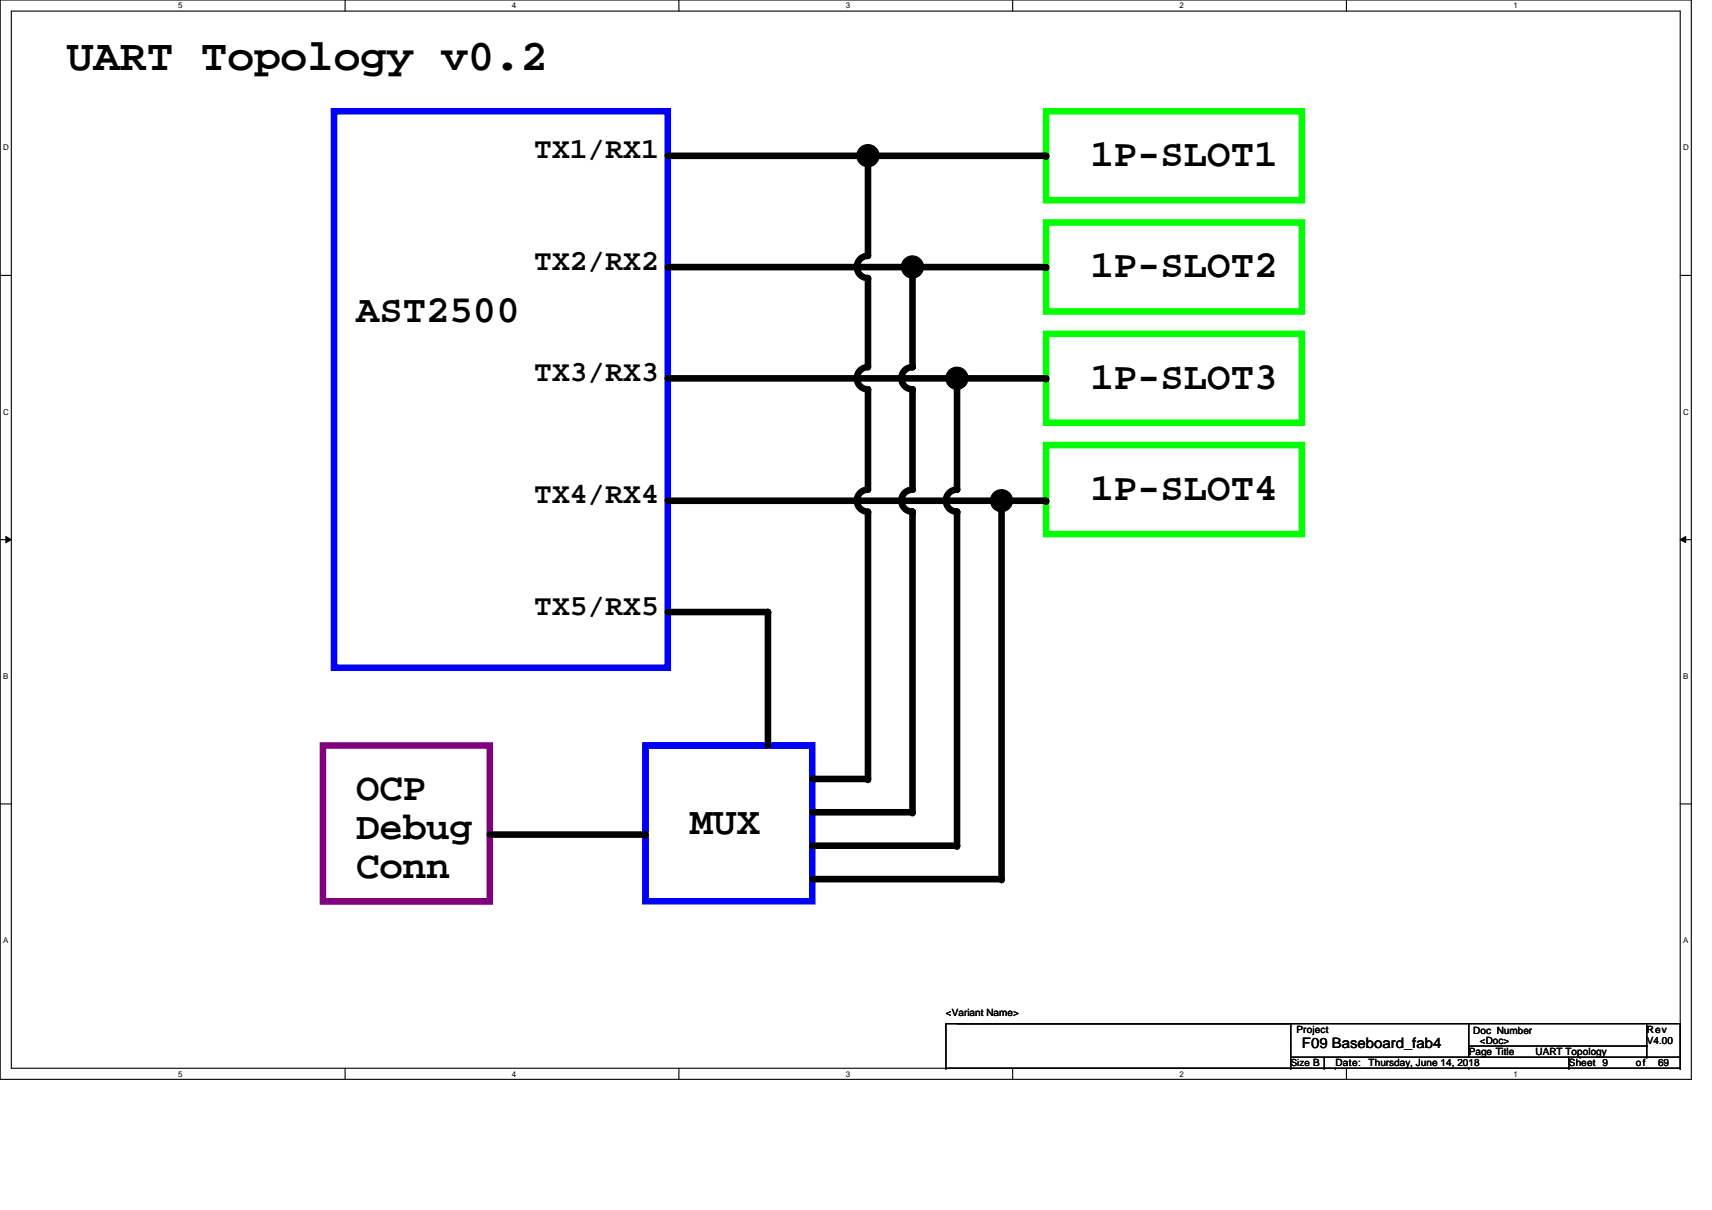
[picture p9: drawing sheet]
<svg xmlns="http://www.w3.org/2000/svg" width="297mm" height="210mm" viewBox="0 0 297 210" stroke-linecap="round" stroke-linejoin="round" font-family="sans-serif">
<path d="M0 0h293.5v187.2h-293.5zM2 1.9h289.5v183.4h-289.5z" fill="none" stroke="#000" stroke-width=".19"/>
<g fill="#fff">
<path d="M30.9 .2h.8v1.6h-.8z"/>
<path d="M30.9 185.5h.8v1.6h-.8z"/>
</g>
<path d="M59.9 0v1.9M59.9 185.3v1.9" fill="none" stroke="#000" stroke-width=".19"/>
<g fill="#fff">
<path d="M88.8 .2h.8v1.6h-.8z"/>
<path d="M88.8 185.5h.8v1.6h-.8z"/>
</g>
<path d="M117.8 0v1.9M117.8 185.3v1.9" fill="none" stroke="#000" stroke-width=".19"/>
<g fill="#fff">
<path d="M146.7 .2h.8v1.6h-.8z"/>
<path d="M146.7 185.5h.8v1.6h-.8z"/>
</g>
<path d="M175.7 0v1.9M175.7 185.3v1.9" fill="none" stroke="#000" stroke-width=".19"/>
<g fill="#fff">
<path d="M204.7 .2h.7v1.6h-.7z"/>
<path d="M204.7 185.5h.7v1.6h-.7z"/>
</g>
<path d="M233.6 0v1.9M233.6 185.3v1.9" fill="none" stroke="#000" stroke-width=".19"/>
<g fill="#fff">
<path d="M262.6 .2h.7v1.6h-.7z"/>
<path d="M262.6 185.5h.7v1.6h-.7z"/>
<path d="M.5 24.8h1v1.6h-1z"/>
<path d="M292 24.8h1v1.6h-1z"/>
<path d="M.5 70.7h1v1.5h-1z"/>
<path d="M292 70.7h1v1.5h-1z"/>
</g>
<path d="M0 47.8h2M291.5 47.8h2" fill="none" stroke="#000" stroke-width=".19"/>
<g fill="#fff">
<path d="M.5 116.5h.9v1.6h-.9z"/>
<path d="M292 116.5h.9v1.6h-.9z"/>
</g>
<path d="M0 93.6h2M291.5 93.6h2" fill="none" stroke="#000" stroke-width=".19"/>
<path d="M1 93.1l1 .5-1 .5zM291.5 93.6l1-.5v1z" fill="#000"/>
<path d="M1 93.1l1 .5-1 .5zM291.5 93.6l1-.5v1z" fill="none" stroke="#000" stroke-width=".17"/>
<g fill="#fff">
<path d="M.5 162.4h.9v1.5h-.9z"/>
<path d="M292 162.4h.9v1.5h-.9z"/>
</g>
<g fill="none" stroke="#000" stroke-width=".19">
<path d="M0 139.5h2M291.5 139.5h2M164.1 177.6h.1M164.1 177.6h127.4M164.1 177.6v7.7M224 177.6h.1M224 177.6v7.7M254.8 177.6h.1M254.8 177.6v5.8M285.7 177.6v5.8M291.5 177.6h.1M291.5 177.6v7.7"/>
<path d="M164.1 185.3h.1M164.1 185.3h127.4M224 185.3h.1M224 183.4h67.5M229.8 185.3h.1M229.8 183.4v1.9M231.7 185.3h.1M254.8 185.3h.1M254.8 181.5h30.9M272.2 185.3h.1M272.2 183.4v1.9M274.1 183.4h.1"/>
<path d="M285.7 181.5h.1M285.7 183.4h.1M291.5 185.3h.1M291.5 183.4h.1"/>
<circle cx="150.6" cy="27" r="1.93"/>
<circle cx="158.3" cy="46.3" r="1.92"/>
<circle cx="166" cy="65.6" r="1.92"/>
<circle cx="173.8" cy="86.9" r="1.92"/>
</g>
<path d="M58 19.3h57.9v96.5h-57.9zM112 129.3h28.9v27.1h-28.9z" fill="none" stroke="#00f" stroke-width="1.1"/>
<path d="M181.5 19.3h44.4v15.4h-44.4zM181.5 38.6h44.4v15.4h-44.4zM181.5 57.9h44.4v15.4h-44.4zM181.5 77.2h44.4v15.4h-44.4z" fill="none" stroke="#0f0" stroke-width="1.1"/>
<g fill="none" stroke="#000" stroke-width="1.1">
<path d="M115.9 27h65.6M150.6 27v17.4a1.93 1.93 0 0 0-1.9 1.9 1.93 1.93 0 0 0 1.9 1.9M115.9 46.3h65.6M150.6 48.3v15.4a1.93 1.93 0 0 0-1.9 1.9 1.93 1.93 0 0 0 1.9 1.9M158.3 46.3v17.4a1.93 1.93 0 0 0-1.9 1.9 1.93 1.93 0 0 0 1.9 1.9M115.9 65.6h65.6M150.6 67.6v17.3a1.92 1.92 0 0 0-1.9 2 1.92 1.92 0 0 0 1.9 1.9v46.3h-9.7M158.3 67.6v17.3a1.92 1.92 0 0 0-1.9 2 1.92 1.92 0 0 0 1.9 1.9v52.1h-17.4M166 65.6l.1 19.3a1.92 1.92 0 0 0-2 2 1.92 1.92 0 0 0 2 1.9l-.1 57.9h-25.1M115.9 86.9h65.6M173.8 86.9v65.6h-32.9M115.9 106.2h17.3v23.1"/>
<path d="M85 144.8h27"/>
</g>
<g fill="#000">
<circle cx="150.6" cy="27" r=".57"/>
<circle cx="181.5" cy="27" r=".57"/>
<circle cx="150.6" cy="48.3" r=".57"/>
<circle cx="158.3" cy="46.3" r=".57"/>
<circle cx="181.5" cy="46.3" r=".57"/>
<circle cx="150.6" cy="67.6" r=".57"/>
<circle cx="158.3" cy="67.6" r=".57"/>
<circle cx="166" cy="65.6" r=".57"/>
<circle cx="181.5" cy="65.6" r=".57"/>
<circle cx="150.6" cy="88.8" r=".57"/>
<circle cx="158.3" cy="88.8" r=".57"/>
<circle cx="166" cy="88.8" r=".57"/>
<circle cx="173.8" cy="86.9" r=".57"/>
<circle cx="181.5" cy="86.9" r=".57"/>
<circle cx="133.2" cy="106.2" r=".57"/>
<circle cx="150.6" cy="135.1" r=".57"/>
<circle cx="112" cy="144.8" r=".57"/>
<circle cx="158.3" cy="140.9" r=".57"/>
<circle cx="166" cy="146.7" r=".57"/>
<circle cx="173.8" cy="152.5" r=".57"/>
</g>
<path d="M56 129.3h29v27.1h-29z" fill="none" stroke="#800080" stroke-width="1.1"/>
<g fill="#000">
<circle cx="150.6" cy="27" r="1.93"/>
<circle cx="158.3" cy="46.3" r="1.92"/>
<circle cx="166" cy="65.6" r="1.92"/>
<circle cx="173.8" cy="86.9" r="1.92"/>
</g>
<text font-size="7.7" x="11.6" y="12.2">UART Topology v0.2</text>
<g font-size="6.8">
<text x="189.2" y="28.8">1P-SLOT1</text>
<text x="189.2" y="48.1">1P-SLOT2</text>
<text x="61.8" y="55.8">AST2500</text>
<text x="189.2" y="67.4">1P-SLOT3</text>
<text x="189.2" y="86.7">1P-SLOT4</text>
<text x="61.8" y="138.8">OCP</text>
<text x="61.8" y="145.6">Debug</text>
<text x="119.7" y="144.6">MUX</text>
<text x="61.8" y="152.3">Conn</text>
</g>
<g font-size="5.1">
<text x="92.7" y="27.5">TX1/RX1</text>
<text x="92.7" y="46.8">TX2/RX2</text>
<text x="92.7" y="66.1">TX3/RX3</text>
<text x="92.7" y="87.3">TX4/RX4</text>
<text x="92.7" y="106.6">TX5/RX5</text>
</g>
<text font-size="2.5" x="225.9" y="181.8">F09 Baseboard_fab4</text>
<g font-size="1.7">
<text x="164.1" y="176.2">&lt;Variant Name&gt;</text>
<text x="224.9" y="179.1">Project</text>
<text x="255.6" y="179.3">Doc Number</text>
<text x="285.7" y="179.1">Rev</text>
<text x="224" y="184.9">Size B</text>
<text x="231.7" y="184.9">Date:</text>
<text x="237.5" y="184.9">Thursday, June 14, 2018</text>
<text x="254.8" y="183">Page Title</text>
<text x="256.8" y="181.1">&lt;Doc&gt;</text>
<text x="266.4" y="183">UART Topology</text>
<text x="272.2" y="184.9">Sheet 9</text>
<text x="283.8" y="184.9">of</text>
<text x="285.7" y="181.1">V4.00</text>
<text x="287.7" y="184.9">69</text>
</g>
<g font-size="1.4">
<text x="30.9" y="1.5">5</text>
<text x="88.8" y="1.5">4</text>
<text x="146.7" y="1.5">3</text>
<text x="204.7" y="1.5">2</text>
<text x="262.6" y="1.5">1</text>
<text x=".5" y="26.1">D</text>
<text x="292" y="26.1">D</text>
<text x=".5" y="71.9">C</text>
<text x="292" y="71.9">C</text>
<text x=".5" y="117.8">B</text>
<text x="292" y="117.8">B</text>
<text x=".5" y="163.6">A</text>
<text x="292" y="163.6">A</text>
<text x="30.9" y="186.8">5</text>
<text x="88.8" y="186.8">4</text>
<text x="146.7" y="186.8">3</text>
<text x="204.7" y="186.8">2</text>
<text x="262.6" y="186.8">1</text>
</g>
</svg>
